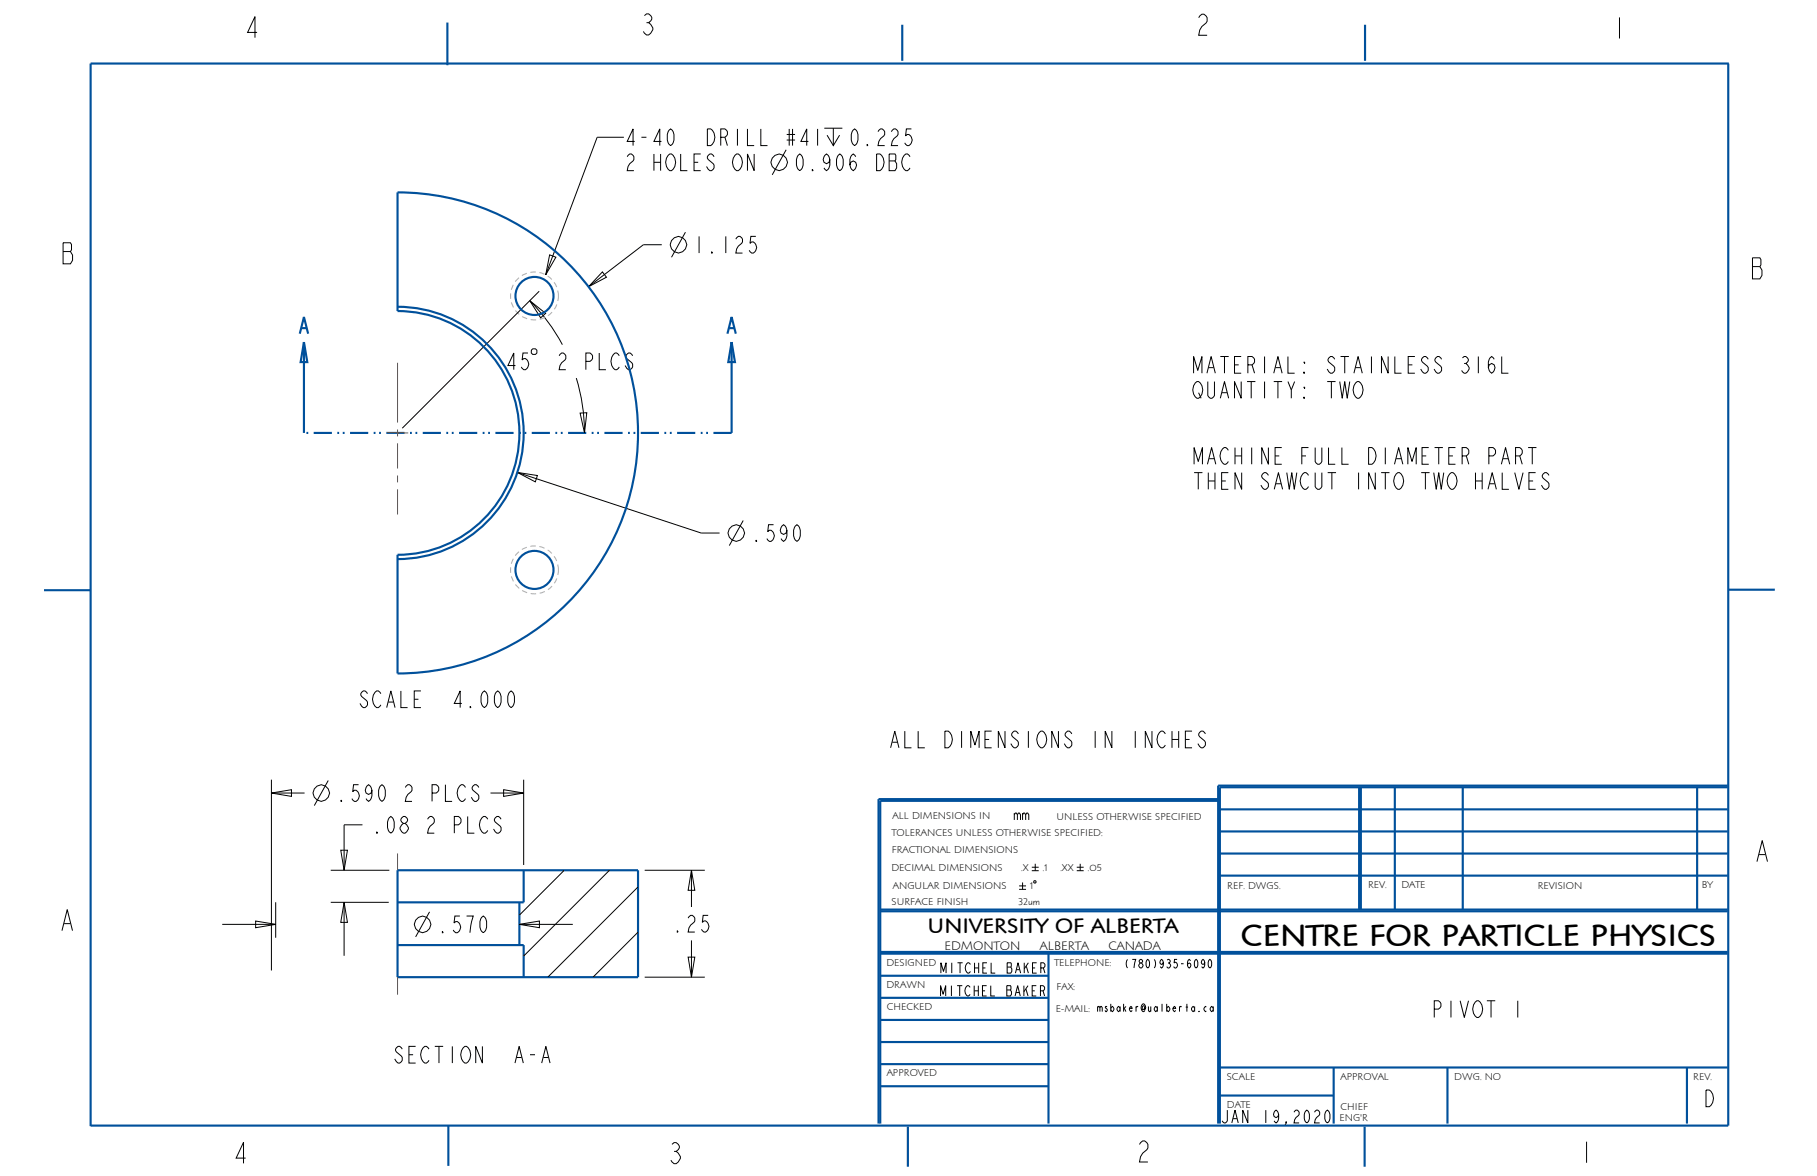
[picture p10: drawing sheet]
<svg xmlns="http://www.w3.org/2000/svg" width="432mm" height="279mm" viewBox="0 0 432 279" stroke-linecap="round" stroke-linejoin="round" font-family="sans-serif">
<g fill="none" stroke="#00509b" stroke-width=".51">
<path d="M106.3 5.4v10.1M214.4 5.9v8.5M324.4 5.9v8.5M410.7 15.1v252.3h-389.2M410.8 15.1h-389.3v252.5M71.2 79.3l1-4 1 4M71.6 78h1.2M172.9 79.3l1-4 1 4M173.3 78h1.2M72.2 81.3l.8 4.7h-1.6zM72.2 81.3v21.6M173.9 81.3l.8 4.7h-1.6z"/>
<path d="M173.9 81.3v21.6M21.5 140.2h-11M410.7 140.1h11.1M289.5 190.3h-80.3v76.6M289.5 189.9h-80.7v77M289.9 197.5h120.7M289.9 192.3h120.7M323 187v29.1M323.4 187v29.1M331.5 187v29.1M347.6 187v29.1M403.3 187v29.1"/>
<path d="M410.6 186.7h-121.1v80.2M410.6 187h-120.7v79.9M94.5 206.8h57.1v25.4h-57.1M123.4 214.4v10.1M124.4 206.8v7.6h-29.9M209.2 216.5h201.4M209.2 216.1h201.4M289.9 208h120.7M289.9 202.8h120.7M94.5 224.5h29.9v7.7M209.2 237.1h40M209.2 231.8h40"/>
<path d="M209.2 226.6h201.4M209.2 226.2h201.4M249.2 226.6v40.3M209.2 258.1h40M209.2 252.8h40M209.2 247.6h40M209.2 242.3h40M289.9 253.6h120.7M316.9 253.6v13.3M344 253.6v13.3M400.9 253.6v13.3M106.5 267.4v9.6"/>
<path d="M215.8 267.7v9.5M289.9 260.3h27M324.3 267.7v9.5"/>
</g>
<path d="M173.9 102.9h-101.7" fill="none" stroke="#00509b" stroke-width=".51" stroke-dasharray="4.3 1.3 .4 .9 .4 1.3" stroke-linecap="butt"/>
<g fill="none" stroke="#000" stroke-width=".24">
<path d="M148.3 32.6h-6.4l-12.2 32.7M186.8 35.6l-3.3 5.9M195.9 30.5h4.3M196.5 32.1l1.5 2.5 1.5-2.5M198 30.5v4.1M157.3 58.1h-4.4l-13 10M162.9 55.2l-3.3 5.9M125.9 71.4a44.4 44.4 0 0 1 7.7 10.5M125.9 71.4l3.8 3.1-1.2 1zM128.1 69.2l-32.5 32.5M130.6 60.6l1.5 .5-2.4 4.2zM143.2 64.6l.9 1.3-4.2 2.2z"/>
<path d="M126.6 82.9h.7l.3 .3v.7l-.3 .3h-.7l-.3-.3v-.7zM137 89.8a44.4 44.4 0 0 1 1.9 13.1M137.9 98.1h1.5l-.5 4.8zM122.9 112.2l4.8 .8-.5 1.5zM122.9 112.2l43.7 14.4h4.4M363.1 106.3h2M368.1 113l-.6-.7a.91 .91 0 0 0-1 1l.6 .6a1.39 1.39 0 0 1 .8 2l-.4 .4a1.31 1.31 0 0 1-1.2-1M176.6 123.7l-3.3 5.9M64.5 188.4l4.8-.8v1.6zM64.5 185.2v45.4M64.5 188.4h7.9M78 185.4l-3.3 6"/>
<path d="M86.1 196h-4.3v10.8M116.6 188.4h7.8M119.7 187.6l4.7 .8-4.7 .8zM124.4 185.2v20.3M52.8 219.6h12.7M60.8 218.8l4.7 .8-4.7 .8zM65.5 214.4v8.4M78.6 214.4h13.8M78.6 206.8h13.9M81 202h1.6l-.8 4.8zM81.8 214.4l.8 4.7h-1.6zM81.8 214.4v12.7"/>
<path d="M102.1 216.6l-3.3 6M123.4 219.6l4.8-.8v1.6zM123.4 219.6h12.7M134.1 206.8l-10.7 10.6M144.8 206.8l-20.4 20.4M151.6 210.7l-21.4 21.5M153.2 206.8h14.3M164.3 206.8l.8 4.7h-1.6zM164.3 206.8v8.7M242.2 210.5h1.6M242.2 211.3h1.6M243 209.7v1.6"/>
<path d="M245.2 206h1.6M245.2 206.9h1.6M245.7 209.4l.4-.2 .1 .5-.4 .1zM246 205.2v1.7M255.9 206h1.6M255.9 206.9h1.6M256.7 205.2v1.7M151.6 221.5l-10.7 10.7M153.2 232.2h14.3M163.5 227.4h1.6l-.8 4.8zM164.3 223.4v8.8"/>
<circle cx="185.1" cy="38.6" r="1.95"/>
<circle cx="161.2" cy="58.1" r="1.95"/>
<circle cx="174.9" cy="126.6" r="1.95"/>
<circle cx="76.3" cy="188.4" r="1.95"/>
<circle cx="100.4" cy="219.6" r="1.95"/>
</g>
<path d="M132.7 70.3a5.7 5.7 0 0 0-8.3-5.1 5.7 5.7 0 0 0-.7 9.7 5.7 5.7 0 0 0 8.9-3.7l.1-.9M132.7 135.4a5.7 5.7 0 0 0-8.3-5.1 5.7 5.7 0 0 0-.7 9.7 5.7 5.7 0 0 0 8.9-3.7l.1-.9" fill="none" stroke="#afafb4" stroke-width=".25" stroke-dasharray="1.3 .9" stroke-linecap="butt"/>
<!-- layer: 02___PRT_ALL_AXES -->
<path d="M94.5 86.2v14.2M91.9 102.9h5.1M94.5 102v1.7M94.5 105.3v6M94.5 113v1.6M94.5 116.2v6M94.5 202.8v4M94.5 232.2v4.1" fill="none" stroke="#785055" stroke-width=".24"/>
<g fill="none" stroke="#00509b" stroke-width=".51">
<path d="M94.5 45.7a57.1 57.1 0 0 1 57.1 57.2 57.1 57.1 0 0 1-57.1 57.1v-28.2a29 29 0 0 0 28.9-28.9 29 29 0 0 0-28.9-29zM94.5 72.9a30 30 0 0 1 29.9 30 30 30 0 0 1-29.9 29.9M94.5 206.8v25.4"/>
<circle cx="127" cy="70.3" r="4.5"/>
<circle cx="127" cy="135.4" r="4.5"/>
</g>
<text font-size="7.4" x="294.9" y="224.7">CENTRE FOR PARTICLE PHYSICS</text>
<g font-size="6.5">
<text x="57.8" y="9">4</text>
<text x="151.9" y="8.3">3</text>
<text x="283.9" y="8.4">2</text>
<text x="382.9" y="9.1">1</text>
<text x="14.2" y="62.7">B</text>
<text x="415.7" y="66.3">B</text>
<text x="416.8" y="204.7">A</text>
<text x="14" y="221.1">A</text>
<text x="55.1" y="276.4">4</text>
<text x="158.4" y="276.5">3</text>
<text x="269.8" y="276.1">2</text>
<text x="375" y="276.3">1</text>
</g>
<g font-size="5.2">
<text x="148.3" y="34.6">4-40</text>
<text x="166.8" y="34.6">DRILL #41</text>
<text x="201.5" y="34.6">0.225</text>
<text x="148.3" y="40.5">2 HOLES ON</text>
<text x="188.5" y="40.5">0.906 DBC</text>
<text x="164.5" y="60.1">1.125</text>
<text x="119.9" y="87.8">45</text>
<text x="132" y="87.8">2 PLCS</text>
<text x="283.1" y="88.7">MATERIAL: STAINLESS 316L</text>
<text x="283.1" y="94.6">QUANTITY: TWO</text>
<text x="283.2" y="110.3">MACHINE FULL DIAMETER PART</text>
<text x="283.2" y="116.3">THEN SAWCUT INTO TWO HALVES</text>
<text x="178.3" y="128.6">.590</text>
<text x="85.5" y="168.1">SCALE</text>
<text x="107.6" y="168.1">4.000</text>
<text x="211.1" y="177.7">ALL DIMENSIONS IN INCHES</text>
<text x="79.7" y="190.4">.590</text>
<text x="95.5" y="190.4">2 PLCS</text>
<text x="88.1" y="197.9">.08</text>
<text x="100.7" y="197.9">2 PLCS</text>
<text x="103.7" y="221.6">.570</text>
<text x="159.6" y="221.4">.25</text>
<text x="340.1" y="241.7">PIVOT 1</text>
<text x="93.9" y="252.6">SECTION</text>
<text x="122" y="252.6">A-A</text>
<text x="404.6" y="262.9">D</text>
</g>
<text font-size="5.1" x="220.4" y="221.7">UNIVERSITY OF ALBERTA</text>
<text font-size="4" x="289.8" y="266.8">JAN 19,2020</text>
<g font-size="3.2">
<text x="240.8" y="194.8">mm</text>
<text x="223.5" y="231.2">MITCHEL BAKER</text>
<text x="223.5" y="236.6">MITCHEL BAKER</text>
</g>
<g font-size="3">
<text x="224.4" y="225.6">EDMONTON</text>
<text x="247.1" y="225.6">ALBERTA</text>
<text x="263.4" y="225.6">CANADA</text>
</g>
<text font-size="2.7" x="267.3" y="230">(780)935-6090</text>
<g font-size="2.4">
<text x="212.1" y="194.6">ALL DIMENSIONS IN</text>
<text x="251.1" y="194.8">UNLESS OTHERWISE SPECIFIED</text>
<text x="211.9" y="198.7">TOLERANCES UNLESS OTHERWISE SPECIFIED:</text>
<text x="211.9" y="202.7">FRACTIONAL DIMENSIONS</text>
<text x="211.8" y="206.9">DECIMAL DIMENSIONS</text>
<text x="242.7" y="206.9">.X</text>
<text x="247.9" y="206.9">.1</text>
<text x="252" y="206.9">.XX</text>
<text x="258.5" y="206.9">.05</text>
<text x="211.9" y="215">SURFACE FINISH</text>
<text x="212.2" y="211.3">ANGULAR DIMENSIONS</text>
<text x="242" y="215">32um</text>
<text x="244.8" y="211.3">1</text>
<text x="291.7" y="211.3">REF. DWGS.</text>
<text x="325.1" y="211">REV.</text>
<text x="333" y="211">DATE</text>
<text x="365.5" y="211.3">REVISION</text>
<text x="404.4" y="210.9">BY</text>
<text x="210.6" y="229.5">DESIGNED</text>
<text x="250.6" y="229.5">TELEPHONE:</text>
<text x="210.6" y="234.7">DRAWN</text>
<text x="210.7" y="239.9">CHECKED</text>
<text x="251.1" y="235.3">FAX:</text>
<text x="250.9" y="240.4">E-MAIL:</text>
<text x="261" y="240.3">msbaker@ualberta.ca</text>
<text x="210.7" y="255.6">APPROVED</text>
<text x="291.5" y="256.5">SCALE</text>
<text x="318.6" y="256.6">APPROVAL</text>
<text x="345.6" y="256.6">DWG. NO</text>
<text x="402.4" y="256.5">REV.</text>
<text x="291.5" y="263.2">DATE</text>
<text x="318.6" y="263.7">CHIEF</text>
<text x="318.3" y="266.4">ENG'R</text>
</g>
</svg>
